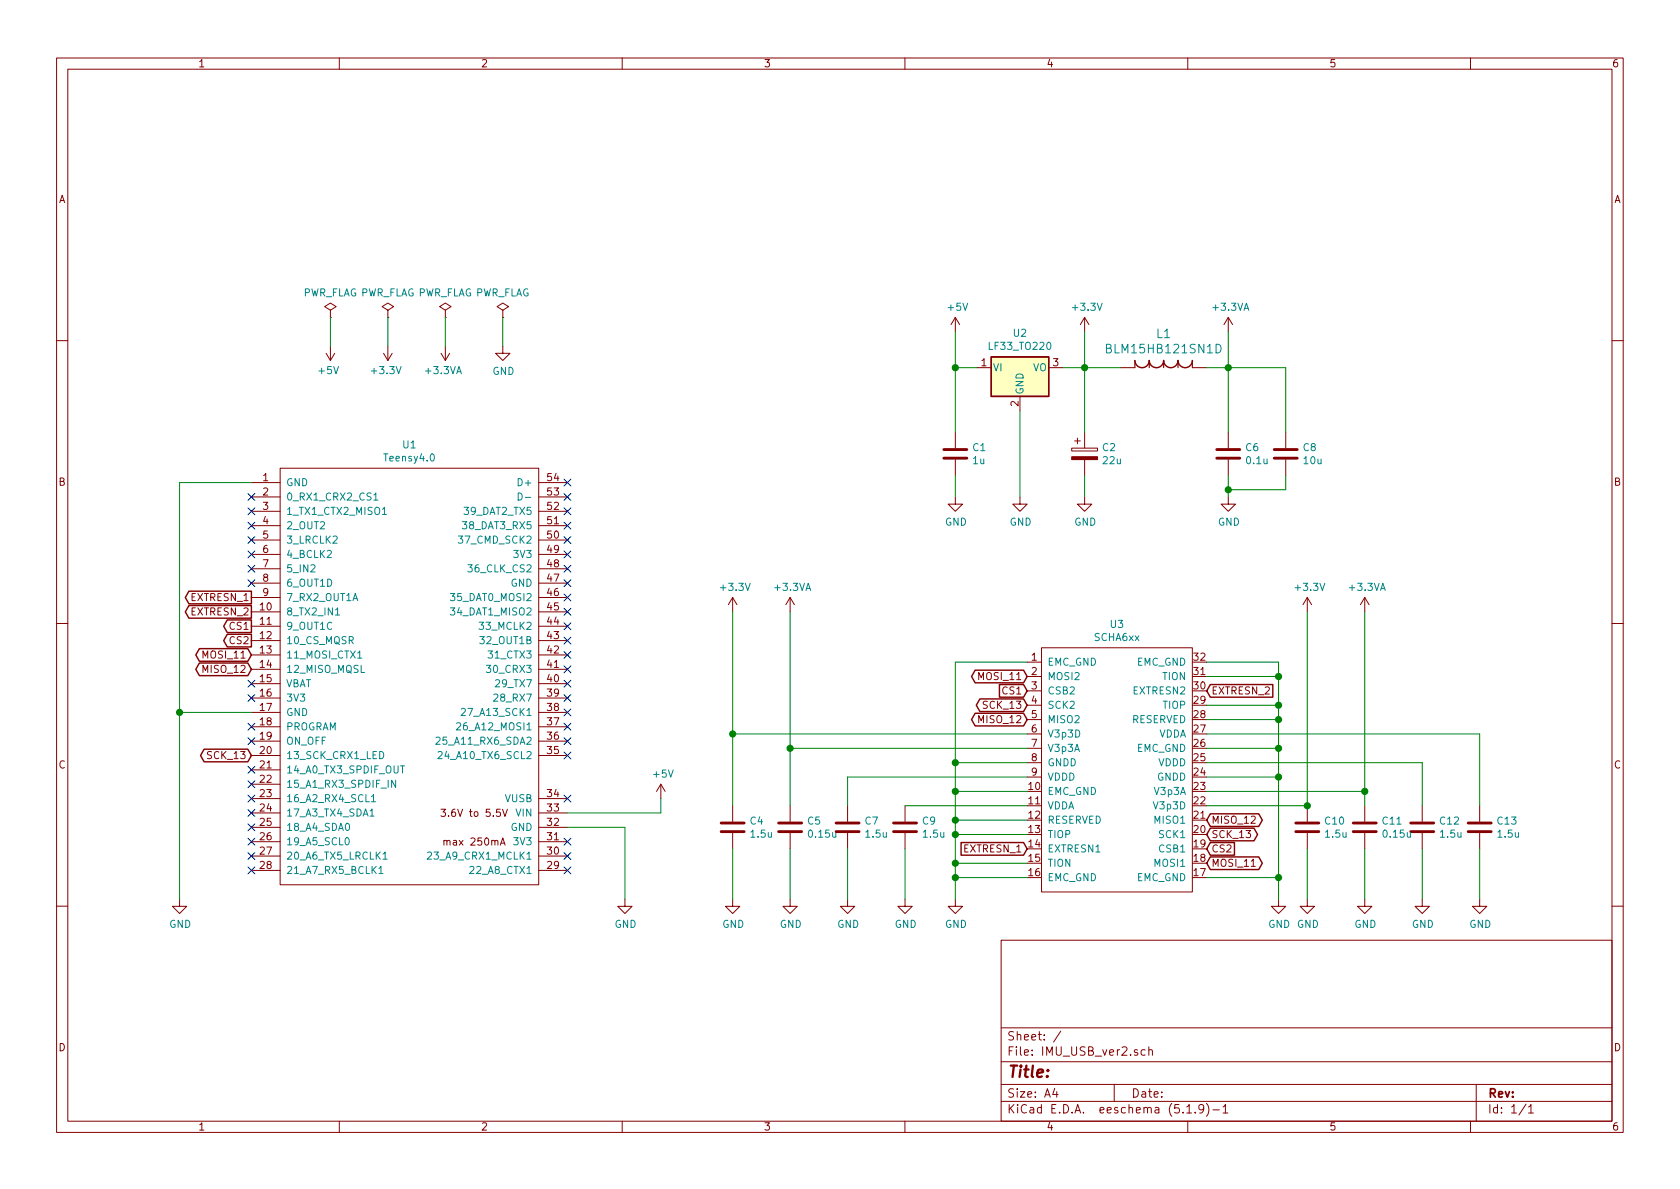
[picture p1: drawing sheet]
EESchema Schematic File Version 4
EELAYER 30 0
EELAYER END
$Descr A4 11693 8268
encoding utf-8
Sheet 1 1
Title ""
Date ""
Rev ""
Comp ""
Comment1 ""
Comment2 ""
Comment3 ""
Comment4 ""
$EndDescr
$Comp
L teensy:Teensy4.0 U1
U 1 1
P 2850 4700
F 0 "U1" H 2850 6315 50  0000 C CNN
F 1 "Teensy4.0" H 2850 6224 50  0000 C CNN
F 2 "teensy:Teensy40_2" H 2450 4900 50  0001 C CNN
F 3 "" H 2450 4900 50  0001 C CNN
	1    2850 4700
	1    0    0    -1  
$EndComp
$Comp
L power:GND #PWR010
U 1 1
P 4350 6250
F 0 "#PWR010" H 4350 6000 50  0001 C CNN
F 1 "GND" H 4355 6077 50  0000 C CNN
F 2 "" H 4350 6250 50  0001 C CNN
F 3 "" H 4350 6250 50  0001 C CNN
	1    4350 6250
	1    0    0    -1  
$EndComp
$Comp
L power:+3.3V #PWR011
U 1 1
P 7550 2300
F 0 "#PWR011" H 7550 2150 50  0001 C CNN
F 1 "+3.3V" H 7565 2473 50  0000 C CNN
F 2 "" H 7550 2300 50  0001 C CNN
F 3 "" H 7550 2300 50  0001 C CNN
	1    7550 2300
	1    0    0    -1  
$EndComp
$Comp
L power:+3.3VA #PWR019
U 1 1
P 8550 2300
F 0 "#PWR019" H 8550 2150 50  0001 C CNN
F 1 "+3.3VA" H 8565 2473 50  0000 C CNN
F 2 "" H 8550 2300 50  0001 C CNN
F 3 "" H 8550 2300 50  0001 C CNN
	1    8550 2300
	1    0    0    -1  
$EndComp
$Comp
L power:+5V #PWR07
U 1 1
P 6650 2300
F 0 "#PWR07" H 6650 2150 50  0001 C CNN
F 1 "+5V" H 6665 2473 50  0000 C CNN
F 2 "" H 6650 2300 50  0001 C CNN
F 3 "" H 6650 2300 50  0001 C CNN
	1    6650 2300
	1    0    0    -1  
$EndComp
$Comp
L power:PWR_FLAG #FLG01
U 1 1
P 2300 2200
F 0 "#FLG01" H 2300 2275 50  0001 C CNN
F 1 "PWR_FLAG" H 2300 2373 50  0000 C CNN
F 2 "" H 2300 2200 50  0001 C CNN
F 3 "~" H 2300 2200 50  0001 C CNN
	1    2300 2200
	1    0    0    -1  
$EndComp
$Comp
L Regulator_Linear:LF33_TO220 U2
U 1 1
P 7100 2550
F 0 "U2" H 7100 2792 50  0000 C CNN
F 1 "LF33_TO220" H 7100 2701 50  0000 C CNN
F 2 "Package_TO_SOT_SMD:SOT-223" H 7100 2775 50  0001 C CIN
F 3 "http://www.st.com/content/ccc/resource/technical/document/datasheet/c4/0e/7e/2a/be/bc/4c/bd/CD00000546.pdf/files/CD00000546.pdf/jcr:content/translations/en.CD00000546.pdf" H 7100 2500 50  0001 C CNN
	1    7100 2550
	1    0    0    -1  
$EndComp
$Comp
L power:GND #PWR01
U 1 1
P 3500 2400
F 0 "#PWR01" H 3500 2150 50  0001 C CNN
F 1 "GND" H 3505 2227 50  0000 C CNN
F 2 "" H 3500 2400 50  0001 C CNN
F 3 "" H 3500 2400 50  0001 C CNN
	1    3500 2400
	1    0    0    -1  
$EndComp
$Comp
L power:GND #PWR04
U 1 1
P 1250 6250
F 0 "#PWR04" H 1250 6000 50  0001 C CNN
F 1 "GND" H 1255 6077 50  0000 C CNN
F 2 "" H 1250 6250 50  0001 C CNN
F 3 "" H 1250 6250 50  0001 C CNN
	1    1250 6250
	1    0    0    -1  
$EndComp
Text GLabel 1750 4550 0    50   BiDi ~ 0
MOSI_11
Text GLabel 1750 4650 0    50   BiDi ~ 0
MISO_12
Text GLabel 1750 5250 0    50   BiDi ~ 0
SCK_13
$Comp
L power:+5V #PWR013
U 1 1
P 4600 5550
F 0 "#PWR013" H 4600 5400 50  0001 C CNN
F 1 "+5V" H 4615 5723 50  0000 C CNN
F 2 "" H 4600 5550 50  0001 C CNN
F 3 "" H 4600 5550 50  0001 C CNN
	1    4600 5550
	1    0    0    -1  
$EndComp
Wire Wire Line
	1750 3350 1250 3350
Wire Wire Line
	1250 3350 1250 4950
Wire Wire Line
	1750 4950 1250 4950
Connection ~ 1250 4950
Wire Wire Line
	1250 4950 1250 6250
Wire Wire Line
	3950 5650 4600 5650
Wire Wire Line
	4600 5550 4600 5650
Wire Wire Line
	4350 6250 4350 5750
Wire Wire Line
	4350 5750 3950 5750
Text GLabel 1750 4450 0    50   Output ~ 0
CS2
Text GLabel 1750 4350 0    50   Output ~ 0
CS1
Text GLabel 1750 4250 0    50   Output ~ 0
EXTRESN_2
Text GLabel 1750 4150 0    50   Output ~ 0
EXTRESN_1
Text GLabel 7150 4700 0    50   BiDi ~ 0
MOSI_11
Text GLabel 7150 5000 0    50   BiDi ~ 0
MISO_12
Text GLabel 7150 4900 0    50   BiDi ~ 0
SCK_13
Text GLabel 7150 5900 0    50   Input ~ 0
EXTRESN_1
Text GLabel 8400 4800 2    50   Input ~ 0
EXTRESN_2
Text GLabel 7150 4800 0    50   Input ~ 0
CS1
Text GLabel 8400 5900 2    50   Input ~ 0
CS2
Text GLabel 8400 5700 2    50   BiDi ~ 0
MISO_12
Text GLabel 8400 6000 2    50   BiDi ~ 0
MOSI_11
Text GLabel 8400 5800 2    50   BiDi ~ 0
SCK_13
$Comp
L Device:C C9
U 1 1
P 6300 5750
F 0 "C9" H 6415 5796 50  0000 L CNN
F 1 "1.5u" H 6415 5705 50  0000 L CNN
F 2 "Capacitor_SMD:C_0603_1608Metric" H 6338 5600 50  0001 C CNN
F 3 "~" H 6300 5750 50  0001 C CNN
	1    6300 5750
	1    0    0    -1  
$EndComp
$Comp
L power:GND #PWR022
U 1 1
P 6300 6250
F 0 "#PWR022" H 6300 6000 50  0001 C CNN
F 1 "GND" H 6305 6077 50  0000 C CNN
F 2 "" H 6300 6250 50  0001 C CNN
F 3 "" H 6300 6250 50  0001 C CNN
	1    6300 6250
	1    0    0    -1  
$EndComp
$Comp
L Device:C C7
U 1 1
P 5900 5750
F 0 "C7" H 6015 5796 50  0000 L CNN
F 1 "1.5u" H 6015 5705 50  0000 L CNN
F 2 "Capacitor_SMD:C_0603_1608Metric" H 5938 5600 50  0001 C CNN
F 3 "~" H 5900 5750 50  0001 C CNN
	1    5900 5750
	1    0    0    -1  
$EndComp
$Comp
L Device:C C5
U 1 1
P 5500 5750
F 0 "C5" H 5615 5796 50  0000 L CNN
F 1 "0.15u" H 5615 5705 50  0000 L CNN
F 2 "Capacitor_SMD:C_0603_1608Metric" H 5538 5600 50  0001 C CNN
F 3 "~" H 5500 5750 50  0001 C CNN
	1    5500 5750
	1    0    0    -1  
$EndComp
$Comp
L Device:C C4
U 1 1
P 5100 5750
F 0 "C4" H 5215 5796 50  0000 L CNN
F 1 "1.5u" H 5215 5705 50  0000 L CNN
F 2 "Capacitor_SMD:C_0603_1608Metric" H 5138 5600 50  0001 C CNN
F 3 "~" H 5100 5750 50  0001 C CNN
	1    5100 5750
	1    0    0    -1  
$EndComp
$Comp
L power:+3.3V #PWR015
U 1 1
P 5100 4250
F 0 "#PWR015" H 5100 4100 50  0001 C CNN
F 1 "+3.3V" H 5115 4423 50  0000 C CNN
F 2 "" H 5100 4250 50  0001 C CNN
F 3 "" H 5100 4250 50  0001 C CNN
	1    5100 4250
	1    0    0    -1  
$EndComp
$Comp
L power:+3.3VA #PWR017
U 1 1
P 5500 4250
F 0 "#PWR017" H 5500 4100 50  0001 C CNN
F 1 "+3.3VA" H 5515 4423 50  0000 C CNN
F 2 "" H 5500 4250 50  0001 C CNN
F 3 "" H 5500 4250 50  0001 C CNN
	1    5500 4250
	1    0    0    -1  
$EndComp
$Comp
L power:GND #PWR021
U 1 1
P 5900 6250
F 0 "#PWR021" H 5900 6000 50  0001 C CNN
F 1 "GND" H 5905 6077 50  0000 C CNN
F 2 "" H 5900 6250 50  0001 C CNN
F 3 "" H 5900 6250 50  0001 C CNN
	1    5900 6250
	1    0    0    -1  
$EndComp
$Comp
L power:GND #PWR018
U 1 1
P 5500 6250
F 0 "#PWR018" H 5500 6000 50  0001 C CNN
F 1 "GND" H 5505 6077 50  0000 C CNN
F 2 "" H 5500 6250 50  0001 C CNN
F 3 "" H 5500 6250 50  0001 C CNN
	1    5500 6250
	1    0    0    -1  
$EndComp
$Comp
L power:GND #PWR016
U 1 1
P 5100 6250
F 0 "#PWR016" H 5100 6000 50  0001 C CNN
F 1 "GND" H 5105 6077 50  0000 C CNN
F 2 "" H 5100 6250 50  0001 C CNN
F 3 "" H 5100 6250 50  0001 C CNN
	1    5100 6250
	1    0    0    -1  
$EndComp
Wire Wire Line
	5100 5900 5100 6250
Wire Wire Line
	5500 6250 5500 5900
Wire Wire Line
	5900 5900 5900 6250
Wire Wire Line
	6300 6250 6300 5900
Wire Wire Line
	5100 4250 5100 5100
Wire Wire Line
	5500 5600 5500 5200
Wire Wire Line
	7150 5100 5100 5100
Connection ~ 5100 5100
Wire Wire Line
	5100 5100 5100 5600
Wire Wire Line
	7150 5200 5500 5200
Connection ~ 5500 5200
Wire Wire Line
	5500 5200 5500 4250
$Comp
L power:GND #PWR023
U 1 1
P 6650 6250
F 0 "#PWR023" H 6650 6000 50  0001 C CNN
F 1 "GND" H 6655 6077 50  0000 C CNN
F 2 "" H 6650 6250 50  0001 C CNN
F 3 "" H 6650 6250 50  0001 C CNN
	1    6650 6250
	1    0    0    -1  
$EndComp
Wire Wire Line
	7150 4600 6650 4600
Wire Wire Line
	6650 4600 6650 5300
Wire Wire Line
	7150 5300 6650 5300
Connection ~ 6650 5300
Wire Wire Line
	6650 5300 6650 5500
Wire Wire Line
	7150 5400 5900 5400
Wire Wire Line
	5900 5400 5900 5600
Wire Wire Line
	7150 5500 6650 5500
Connection ~ 6650 5500
Wire Wire Line
	6650 5500 6650 5700
Wire Wire Line
	7150 5600 6300 5600
Wire Wire Line
	7150 5700 6650 5700
Connection ~ 6650 5700
Wire Wire Line
	6650 5700 6650 5800
Wire Wire Line
	7150 5800 6650 5800
Connection ~ 6650 5800
Wire Wire Line
	6650 5800 6650 6000
Wire Wire Line
	7150 6000 6650 6000
Connection ~ 6650 6000
Wire Wire Line
	6650 6000 6650 6100
Wire Wire Line
	7150 6100 6650 6100
Connection ~ 6650 6100
Wire Wire Line
	6650 6100 6650 6250
Wire Wire Line
	8400 4600 8900 4600
Wire Wire Line
	8900 4600 8900 4700
$Comp
L power:GND #PWR024
U 1 1
P 8900 6250
F 0 "#PWR024" H 8900 6000 50  0001 C CNN
F 1 "GND" H 8905 6077 50  0000 C CNN
F 2 "" H 8900 6250 50  0001 C CNN
F 3 "" H 8900 6250 50  0001 C CNN
	1    8900 6250
	1    0    0    -1  
$EndComp
$Comp
L Device:C C10
U 1 1
P 9100 5750
F 0 "C10" H 9215 5796 50  0000 L CNN
F 1 "1.5u" H 9215 5705 50  0000 L CNN
F 2 "Capacitor_SMD:C_0603_1608Metric" H 9138 5600 50  0001 C CNN
F 3 "~" H 9100 5750 50  0001 C CNN
	1    9100 5750
	1    0    0    -1  
$EndComp
$Comp
L Device:C C11
U 1 1
P 9500 5750
F 0 "C11" H 9615 5796 50  0000 L CNN
F 1 "0.15u" H 9615 5705 50  0000 L CNN
F 2 "Capacitor_SMD:C_0603_1608Metric" H 9538 5600 50  0001 C CNN
F 3 "~" H 9500 5750 50  0001 C CNN
	1    9500 5750
	1    0    0    -1  
$EndComp
$Comp
L Device:C C12
U 1 1
P 9900 5750
F 0 "C12" H 10015 5796 50  0000 L CNN
F 1 "1.5u" H 10015 5705 50  0000 L CNN
F 2 "Capacitor_SMD:C_0603_1608Metric" H 9938 5600 50  0001 C CNN
F 3 "~" H 9900 5750 50  0001 C CNN
	1    9900 5750
	1    0    0    -1  
$EndComp
$Comp
L Device:C C13
U 1 1
P 10300 5750
F 0 "C13" H 10415 5796 50  0000 L CNN
F 1 "1.5u" H 10415 5705 50  0000 L CNN
F 2 "Capacitor_SMD:C_0603_1608Metric" H 10338 5600 50  0001 C CNN
F 3 "~" H 10300 5750 50  0001 C CNN
	1    10300 5750
	1    0    0    -1  
$EndComp
$Comp
L power:GND #PWR026
U 1 1
P 9100 6250
F 0 "#PWR026" H 9100 6000 50  0001 C CNN
F 1 "GND" H 9105 6077 50  0000 C CNN
F 2 "" H 9100 6250 50  0001 C CNN
F 3 "" H 9100 6250 50  0001 C CNN
	1    9100 6250
	1    0    0    -1  
$EndComp
$Comp
L power:GND #PWR028
U 1 1
P 9500 6250
F 0 "#PWR028" H 9500 6000 50  0001 C CNN
F 1 "GND" H 9505 6077 50  0000 C CNN
F 2 "" H 9500 6250 50  0001 C CNN
F 3 "" H 9500 6250 50  0001 C CNN
	1    9500 6250
	1    0    0    -1  
$EndComp
$Comp
L power:GND #PWR029
U 1 1
P 9900 6250
F 0 "#PWR029" H 9900 6000 50  0001 C CNN
F 1 "GND" H 9905 6077 50  0000 C CNN
F 2 "" H 9900 6250 50  0001 C CNN
F 3 "" H 9900 6250 50  0001 C CNN
	1    9900 6250
	1    0    0    -1  
$EndComp
$Comp
L power:GND #PWR030
U 1 1
P 10300 6250
F 0 "#PWR030" H 10300 6000 50  0001 C CNN
F 1 "GND" H 10305 6077 50  0000 C CNN
F 2 "" H 10300 6250 50  0001 C CNN
F 3 "" H 10300 6250 50  0001 C CNN
	1    10300 6250
	1    0    0    -1  
$EndComp
$Comp
L power:+3.3VA #PWR027
U 1 1
P 9500 4250
F 0 "#PWR027" H 9500 4100 50  0001 C CNN
F 1 "+3.3VA" H 9515 4423 50  0000 C CNN
F 2 "" H 9500 4250 50  0001 C CNN
F 3 "" H 9500 4250 50  0001 C CNN
	1    9500 4250
	1    0    0    -1  
$EndComp
$Comp
L power:+3.3V #PWR025
U 1 1
P 9100 4250
F 0 "#PWR025" H 9100 4100 50  0001 C CNN
F 1 "+3.3V" H 9115 4423 50  0000 C CNN
F 2 "" H 9100 4250 50  0001 C CNN
F 3 "" H 9100 4250 50  0001 C CNN
	1    9100 4250
	1    0    0    -1  
$EndComp
Wire Wire Line
	9100 4250 9100 5600
Wire Wire Line
	9100 5900 9100 6250
Wire Wire Line
	9500 4250 9500 5500
Wire Wire Line
	9500 5900 9500 6250
Wire Wire Line
	8400 4700 8900 4700
Connection ~ 8900 4700
Wire Wire Line
	8900 4700 8900 4900
Wire Wire Line
	8400 5100 10300 5100
Wire Wire Line
	10300 5100 10300 5600
Wire Wire Line
	10300 5900 10300 6250
Wire Wire Line
	9900 5900 9900 6250
Wire Wire Line
	8400 5300 9900 5300
Wire Wire Line
	9900 5300 9900 5600
Wire Wire Line
	8400 5500 9500 5500
Connection ~ 9500 5500
Wire Wire Line
	9500 5500 9500 5600
Wire Wire Line
	8400 5600 9100 5600
Connection ~ 9100 5600
Wire Wire Line
	8400 6100 8900 6100
Connection ~ 8900 6100
Wire Wire Line
	8900 6100 8900 6250
Wire Wire Line
	8400 5000 8900 5000
Connection ~ 8900 5000
Wire Wire Line
	8900 5000 8900 5200
Wire Wire Line
	8400 4900 8900 4900
Connection ~ 8900 4900
Wire Wire Line
	8900 4900 8900 5000
Wire Wire Line
	8400 5200 8900 5200
Connection ~ 8900 5200
Wire Wire Line
	8400 5400 8900 5400
Wire Wire Line
	8900 5200 8900 5400
Connection ~ 8900 5400
Wire Wire Line
	8900 5400 8900 6100
$Comp
L power:+3.3VA #PWR05
U 1 1
P 3100 2400
F 0 "#PWR05" H 3100 2250 50  0001 C CNN
F 1 "+3.3VA" H 3115 2573 50  0000 C CNN
F 2 "" H 3100 2400 50  0001 C CNN
F 3 "" H 3100 2400 50  0001 C CNN
	1    3100 2400
	-1   0    0    1   
$EndComp
$Comp
L power:+3.3V #PWR03
U 1 1
P 2700 2400
F 0 "#PWR03" H 2700 2250 50  0001 C CNN
F 1 "+3.3V" H 2715 2573 50  0000 C CNN
F 2 "" H 2700 2400 50  0001 C CNN
F 3 "" H 2700 2400 50  0001 C CNN
	1    2700 2400
	-1   0    0    1   
$EndComp
$Comp
L power:+5V #PWR02
U 1 1
P 2300 2400
F 0 "#PWR02" H 2300 2250 50  0001 C CNN
F 1 "+5V" H 2315 2573 50  0000 C CNN
F 2 "" H 2300 2400 50  0001 C CNN
F 3 "" H 2300 2400 50  0001 C CNN
	1    2300 2400
	-1   0    0    1   
$EndComp
$Comp
L power:PWR_FLAG #FLG02
U 1 1
P 2700 2200
F 0 "#FLG02" H 2700 2275 50  0001 C CNN
F 1 "PWR_FLAG" H 2700 2373 50  0000 C CNN
F 2 "" H 2700 2200 50  0001 C CNN
F 3 "~" H 2700 2200 50  0001 C CNN
	1    2700 2200
	1    0    0    -1  
$EndComp
$Comp
L power:PWR_FLAG #FLG03
U 1 1
P 3100 2200
F 0 "#FLG03" H 3100 2275 50  0001 C CNN
F 1 "PWR_FLAG" H 3100 2373 50  0000 C CNN
F 2 "" H 3100 2200 50  0001 C CNN
F 3 "~" H 3100 2200 50  0001 C CNN
	1    3100 2200
	1    0    0    -1  
$EndComp
Wire Wire Line
	2700 2200 2700 2400
Wire Wire Line
	2300 2200 2300 2400
$Comp
L Device:C C1
U 1 1
P 6650 3150
F 0 "C1" H 6765 3196 50  0000 L CNN
F 1 "1u" H 6765 3105 50  0000 L CNN
F 2 "Capacitor_SMD:C_0603_1608Metric" H 6688 3000 50  0001 C CNN
F 3 "~" H 6650 3150 50  0001 C CNN
	1    6650 3150
	1    0    0    -1  
$EndComp
$Comp
L power:GND #PWR08
U 1 1
P 6650 3450
F 0 "#PWR08" H 6650 3200 50  0001 C CNN
F 1 "GND" H 6655 3277 50  0000 C CNN
F 2 "" H 6650 3450 50  0001 C CNN
F 3 "" H 6650 3450 50  0001 C CNN
	1    6650 3450
	1    0    0    -1  
$EndComp
$Comp
L power:GND #PWR09
U 1 1
P 7100 3450
F 0 "#PWR09" H 7100 3200 50  0001 C CNN
F 1 "GND" H 7105 3277 50  0000 C CNN
F 2 "" H 7100 3450 50  0001 C CNN
F 3 "" H 7100 3450 50  0001 C CNN
	1    7100 3450
	1    0    0    -1  
$EndComp
$Comp
L power:GND #PWR012
U 1 1
P 7550 3450
F 0 "#PWR012" H 7550 3200 50  0001 C CNN
F 1 "GND" H 7555 3277 50  0000 C CNN
F 2 "" H 7550 3450 50  0001 C CNN
F 3 "" H 7550 3450 50  0001 C CNN
	1    7550 3450
	1    0    0    -1  
$EndComp
$Comp
L Device:C C6
U 1 1
P 8550 3150
F 0 "C6" H 8665 3196 50  0000 L CNN
F 1 "0.1u" H 8665 3105 50  0000 L CNN
F 2 "Capacitor_SMD:C_0603_1608Metric" H 8588 3000 50  0001 C CNN
F 3 "~" H 8550 3150 50  0001 C CNN
	1    8550 3150
	1    0    0    -1  
$EndComp
$Comp
L Device:C C8
U 1 1
P 8950 3150
F 0 "C8" H 9065 3196 50  0000 L CNN
F 1 "10u" H 9065 3105 50  0000 L CNN
F 2 "Capacitor_SMD:C_0603_1608Metric" H 8988 3000 50  0001 C CNN
F 3 "~" H 8950 3150 50  0001 C CNN
	1    8950 3150
	1    0    0    -1  
$EndComp
$Comp
L power:GND #PWR020
U 1 1
P 8550 3450
F 0 "#PWR020" H 8550 3200 50  0001 C CNN
F 1 "GND" H 8555 3277 50  0000 C CNN
F 2 "" H 8550 3450 50  0001 C CNN
F 3 "" H 8550 3450 50  0001 C CNN
	1    8550 3450
	1    0    0    -1  
$EndComp
Wire Wire Line
	6650 3300 6650 3450
Wire Wire Line
	7100 2850 7100 3450
Wire Wire Line
	7550 3300 7550 3450
Wire Wire Line
	6650 2300 6650 2550
Wire Wire Line
	6800 2550 6650 2550
Connection ~ 6650 2550
Wire Wire Line
	6650 2550 6650 3000
Wire Wire Line
	8550 2300 8550 2550
Wire Wire Line
	8400 2550 8550 2550
Connection ~ 8550 2550
Wire Wire Line
	8550 2550 8550 3000
Wire Wire Line
	8950 3000 8950 2550
Wire Wire Line
	8950 2550 8550 2550
Wire Wire Line
	8950 3300 8950 3400
Wire Wire Line
	8950 3400 8550 3400
Wire Wire Line
	8550 3400 8550 3450
Wire Wire Line
	8550 3300 8550 3400
Connection ~ 8550 3400
Wire Wire Line
	3100 2200 3100 2400
NoConn ~ 1750 3450
NoConn ~ 1750 3550
NoConn ~ 1750 3650
NoConn ~ 1750 3750
NoConn ~ 1750 3850
NoConn ~ 1750 3950
NoConn ~ 1750 4050
NoConn ~ 3950 3350
NoConn ~ 3950 3450
NoConn ~ 3950 3550
NoConn ~ 3950 3650
NoConn ~ 3950 3750
NoConn ~ 3950 3850
NoConn ~ 3950 3950
NoConn ~ 3950 4050
NoConn ~ 3950 4150
NoConn ~ 3950 4250
NoConn ~ 3950 4350
NoConn ~ 3950 4450
NoConn ~ 3950 4550
NoConn ~ 3950 4650
NoConn ~ 3950 4750
NoConn ~ 3950 4850
NoConn ~ 3950 4950
NoConn ~ 3950 5050
NoConn ~ 3950 5150
NoConn ~ 3950 5250
NoConn ~ 1750 4750
NoConn ~ 1750 4850
NoConn ~ 1750 5150
NoConn ~ 1750 5350
NoConn ~ 1750 5450
NoConn ~ 1750 5550
NoConn ~ 1750 5650
NoConn ~ 1750 5750
NoConn ~ 1750 5850
NoConn ~ 1750 5950
NoConn ~ 1750 6050
NoConn ~ 3950 6050
NoConn ~ 3950 5950
NoConn ~ 3950 5850
NoConn ~ 3950 5550
NoConn ~ 1750 5050
$Comp
L power:PWR_FLAG #FLG04
U 1 1
P 3500 2200
F 0 "#FLG04" H 3500 2275 50  0001 C CNN
F 1 "PWR_FLAG" H 3500 2373 50  0000 C CNN
F 2 "" H 3500 2200 50  0001 C CNN
F 3 "~" H 3500 2200 50  0001 C CNN
	1    3500 2200
	1    0    0    -1  
$EndComp
Wire Wire Line
	3500 2200 3500 2400
$Comp
L Device:CP C2
U 1 1
P 7550 3150
F 0 "C2" H 7668 3196 50  0000 L CNN
F 1 "22u" H 7668 3105 50  0000 L CNN
F 2 "Capacitor_SMD:CP_Elec_6.3x5.9" H 7588 3000 50  0001 C CNN
F 3 "~" H 7550 3150 50  0001 C CNN
	1    7550 3150
	1    0    0    -1  
$EndComp
Wire Wire Line
	7400 2550 7550 2550
Wire Wire Line
	7550 2300 7550 2550
Connection ~ 7550 2550
Wire Wire Line
	7550 2550 7800 2550
Wire Wire Line
	7550 3000 7550 2550
$Comp
L BLM:BLM15HB121SN1D L1
U 1 1
P 7800 2550
F 0 "L1" H 8100 2789 60  0000 C CNN
F 1 "BLM15HB121SN1D" H 8100 2683 60  0000 C CNN
F 2 "BLM:BLM15HB121SN1D" H 8075 2265 60  0001 C CNN
F 3 "" H 7800 2550 60  0000 C CNN
	1    7800 2550
	1    0    0    -1  
$EndComp
$Comp
L murata:SCHA6xx U3
U 1 1
P 7750 4700
F 0 "U3" H 7775 5065 50  0000 C CNN
F 1 "SCHA6xx" H 7775 4974 50  0000 C CNN
F 2 "murata:SCHA6xx" H 7750 5050 50  0001 C CNN
F 3 "" H 7750 4950 50  0001 C CNN
	1    7750 4700
	1    0    0    -1  
$EndComp
$EndSCHEMATC
